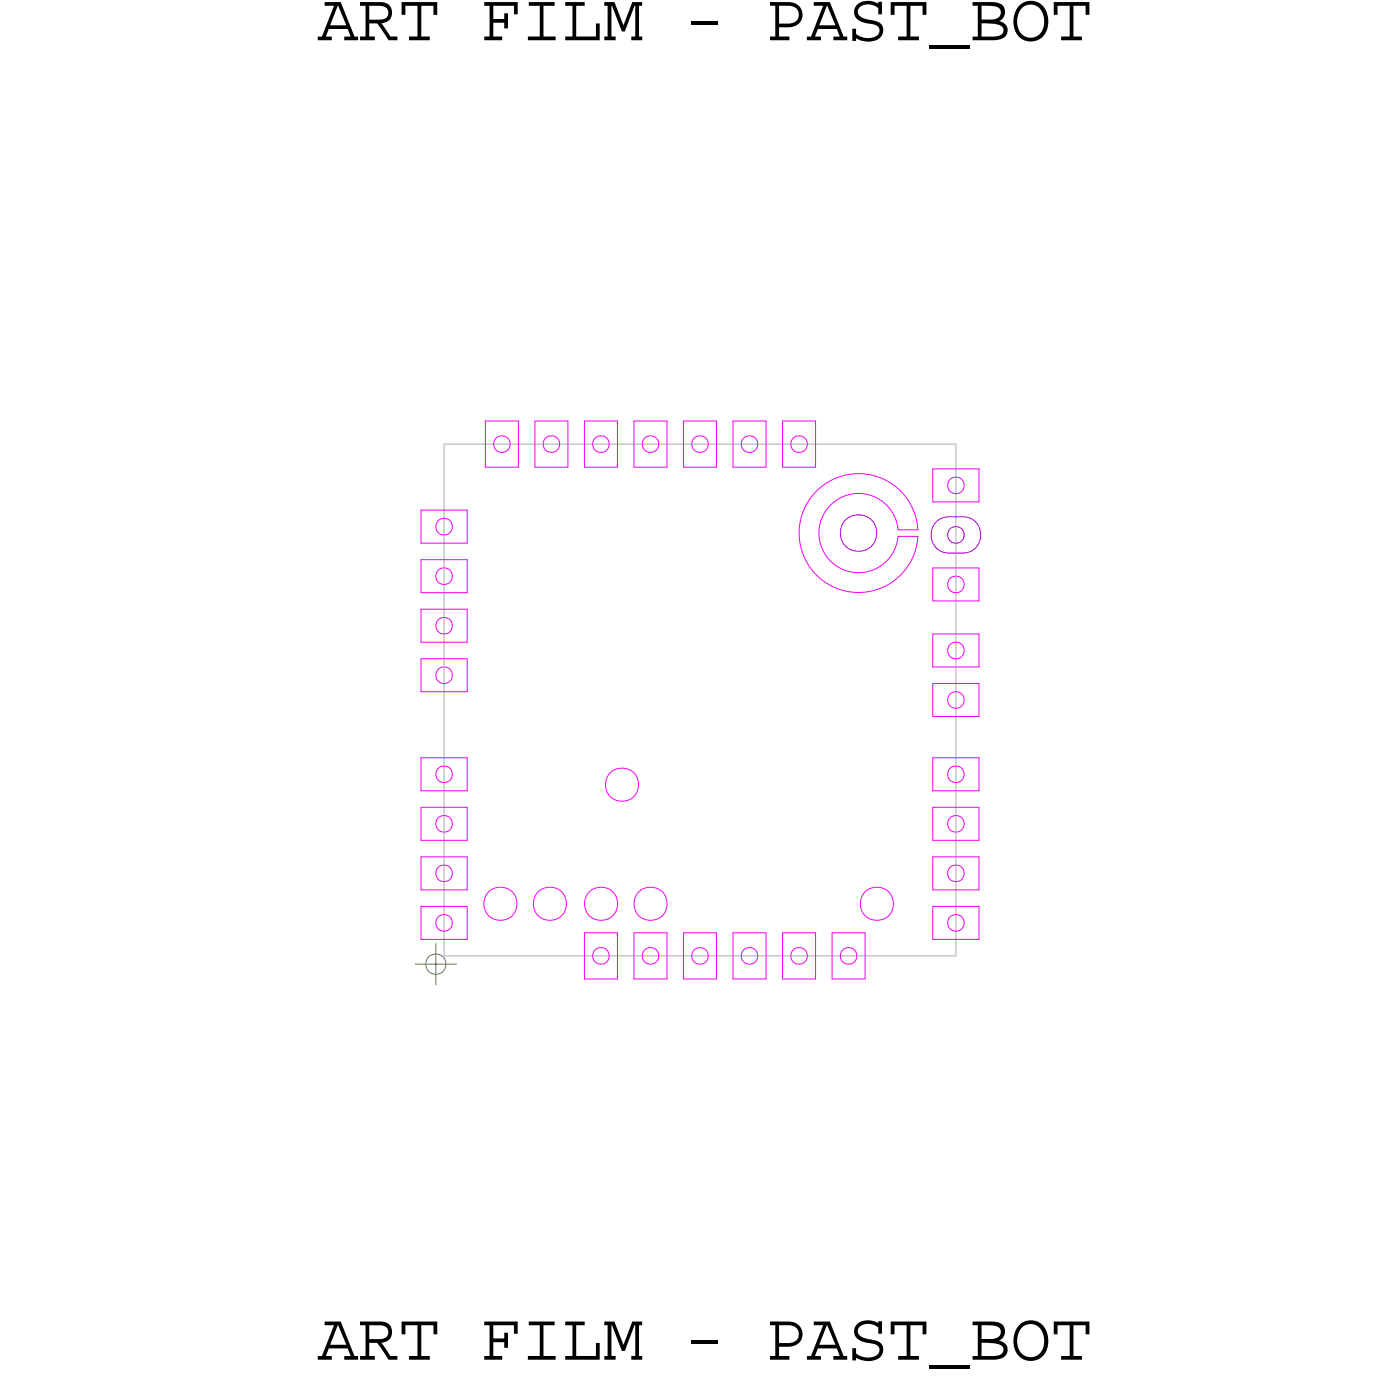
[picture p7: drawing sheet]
<svg xmlns="http://www.w3.org/2000/svg" width="42mm" height="42mm" viewBox="0 0 42 42" stroke-linecap="round" stroke-linejoin="round" font-family="sans-serif">
<!-- layer: Board Outline -->
<path d="M13.4 13.5h15.5v15.5h-15.5z" fill="none" stroke="#acacac" stroke-width=".03"/>
<!-- layer: Nets -->
<g fill="none" stroke="#f200f2" stroke-width=".03">
<path d="M12.8 18.4h1.3v1.1h-1.3zM12.8 19.9h1.3v1.1h-1.3zM12.8 15.4h1.3v1.1h-1.3zM12.8 16.9h1.3v1.1h-1.3zM13.3 18.8l.1-.1 .2 .1 .1 .1-.1 .2-.2 .1-.1-.1-.1-.2zM13.3 15.8l.1-.1 .2 .1 .1 .1-.1 .2-.2 .1-.1-.1-.1-.2zM13.3 17.3l.1-.1 .2 .1 .1 .1-.1 .2-.2 .1-.1-.1-.1-.2zM14.7 12.7h1v1.5h-1zM15 13.3l.2-.1 .2 .1 .1 .1-.1 .2-.2 .1-.2-.1-.1-.2zM16.2 12.7h1v1.5h-1zM16.5 13.3l.2-.1 .2 .1 .1 .1-.1 .2-.2 .1-.2-.1-.1-.2zM17.7 12.7h1v1.5h-1z"/>
<path d="M18 13.3l.2-.1 .2 .1 .1 .1-.1 .2-.2 .1-.2-.1-.1-.2zM19.2 12.7h1v1.5h-1zM19.5 13.3l.2-.1 .2 .1 .1 .1-.1 .2-.2 .1-.2-.1-.1-.2zM20.7 12.7h1v1.5h-1zM21 13.3l.2-.1 .2 .1 .1 .1-.1 .2-.2 .1-.2-.1-.1-.2zM22.2 12.7h1v1.5h-1zM22.5 13.3l.2-.1 .2 .1 .1 .1-.1 .2-.2 .1-.2-.1-.1-.2zM23.7 12.7h1v1.5h-1zM24 13.3l.2-.1 .2 .1 .1 .1-.1 .2-.2 .1-.2-.1-.1-.2zM24.7 14.9a1.8 1.8 0 0 1 1.9-.4 1.8 1.8 0 0 1 1.2 1.5h-.6a1.2 1.2 0 0 0-1.8-.9 1.2 1.2 0 0 0 0 2.1 1.2 1.2 0 0 0 1.8-1h.6a1.8 1.8 0 0 1-2.5 1.6 1.8 1.8 0 0 1-.6-2.9zM28.2 19.2h1.4v1h-1.4zM28.2 14.2h1.4v1h-1.4z"/>
<path d="M28.2 17.2h1.4v1h-1.4zM28.8 19.5h.2h.1l.1 .2-.1 .2h-.1h-.2l-.1-.2zM28.8 14.5h.2h.1l.1 .2-.1 .2h-.1h-.2l-.1-.2zM28.8 17.5h.2h.1l.1 .2-.1 .2h-.1h-.2l-.1-.2zM12.8 27.4h1.3v1.1h-1.3zM12.8 24.4h1.3v1.1h-1.3zM12.8 22.9h1.3v1.1h-1.3zM12.8 25.9h1.3v1.1h-1.3zM13.3 27.8l.1-.1 .2 .1 .1 .1-.1 .2-.2 .1-.1-.1-.1-.2zM13.3 24.8l.1-.1 .2 .1 .1 .1-.1 .2-.2 .1-.1-.1-.1-.2zM13.3 23.3l.1-.1 .2 .1 .1 .1-.1 .2-.2 .1-.1-.1-.1-.2zM13.3 20.3l.1-.1 .2 .1 .1 .1-.1 .2-.2 .1-.1-.1-.1-.2z"/>
<path d="M13.3 26.3l.1-.1 .2 .1 .1 .1-.1 .2-.2 .1-.1-.1-.1-.2zM17.7 28.3h1v1.4h-1zM18 28.8l.2-.1 .2 .1 .1 .1-.1 .2-.2 .1-.2-.1-.1-.2zM19.2 28.3h1v1.4h-1zM19.5 28.8l.2-.1 .2 .1 .1 .1-.1 .2-.2 .1-.2-.1-.1-.2zM20.7 28.3h1v1.4h-1zM21 28.8l.2-.1 .2 .1 .1 .1-.1 .2-.2 .1-.2-.1-.1-.2zM22.2 28.3h1v1.4h-1zM22.5 28.8l.2-.1 .2 .1 .1 .1-.1 .2-.2 .1-.2-.1-.1-.2zM23.7 28.3h1v1.4h-1zM24 28.8l.2-.1 .2 .1 .1 .1-.1 .2-.2 .1-.2-.1-.1-.2zM25.2 28.3h1v1.4h-1z"/>
<path d="M25.5 28.8l.2-.1 .2 .1 .1 .1-.1 .2-.2 .1-.2-.1-.1-.2zM28.2 27.4h1.4v1.1h-1.4zM28.2 25.9h1.4v1.1h-1.4zM28.2 24.4h1.4v1.1h-1.4zM28.2 22.9h1.4v1.1h-1.4zM28.2 20.7h1.4v1h-1.4zM28.8 27.8l.2-.1 .1 .1 .1 .1-.1 .2-.1 .1-.2-.1-.1-.2zM28.8 26.3l.2-.1 .1 .1 .1 .1-.1 .2-.1 .1-.2-.1-.1-.2zM28.8 24.8l.2-.1 .1 .1 .1 .1-.1 .2-.1 .1-.2-.1-.1-.2zM28.8 23.3l.2-.1 .1 .1 .1 .1-.1 .2-.1 .1-.2-.1-.1-.2zM28.8 21h.2h.1l.1 .2-.1 .2h-.1h-.2l-.1-.2z"/>
<circle cx="15.2" cy="27.4" r=".5"/>
<circle cx="16.7" cy="27.4" r=".5"/>
<circle cx="18.2" cy="27.4" r=".5"/>
<circle cx="18.8" cy="23.8" r=".5"/>
<circle cx="19.7" cy="27.4" r=".5"/>
<circle cx="26.6" cy="27.4" r=".5"/>
</g>
<g fill="none" stroke="#8d00d9" stroke-width=".03">
<path d="M28.4 15.8a.93 .93 0 0 1 1.3 .2v.4a.85 .85 0 0 1-1.5 0v-.4zM28.8 16h.2h.1l.1 .2-.1 .2h-.1h-.2l-.1-.2z"/>
<circle cx="26" cy="16.1" r=".55"/>
</g>
<!-- layer: Drawing Origin -->
<path d="M12.6 29.2h1.2M13 29l.2-.1 .2 .1 .1 .2-.1 .2-.2 .1-.2-.1-.1-.2zM13.2 28.6v1.2" fill="none" stroke="#638b3a" stroke-width=".03"/>
<g font-size="2.1">
<text x="9.6" y="1.2">ART FILM - PAST_BOT</text>
<text x="9.6" y="41.2">ART FILM - PAST_BOT</text>
</g>
</svg>
